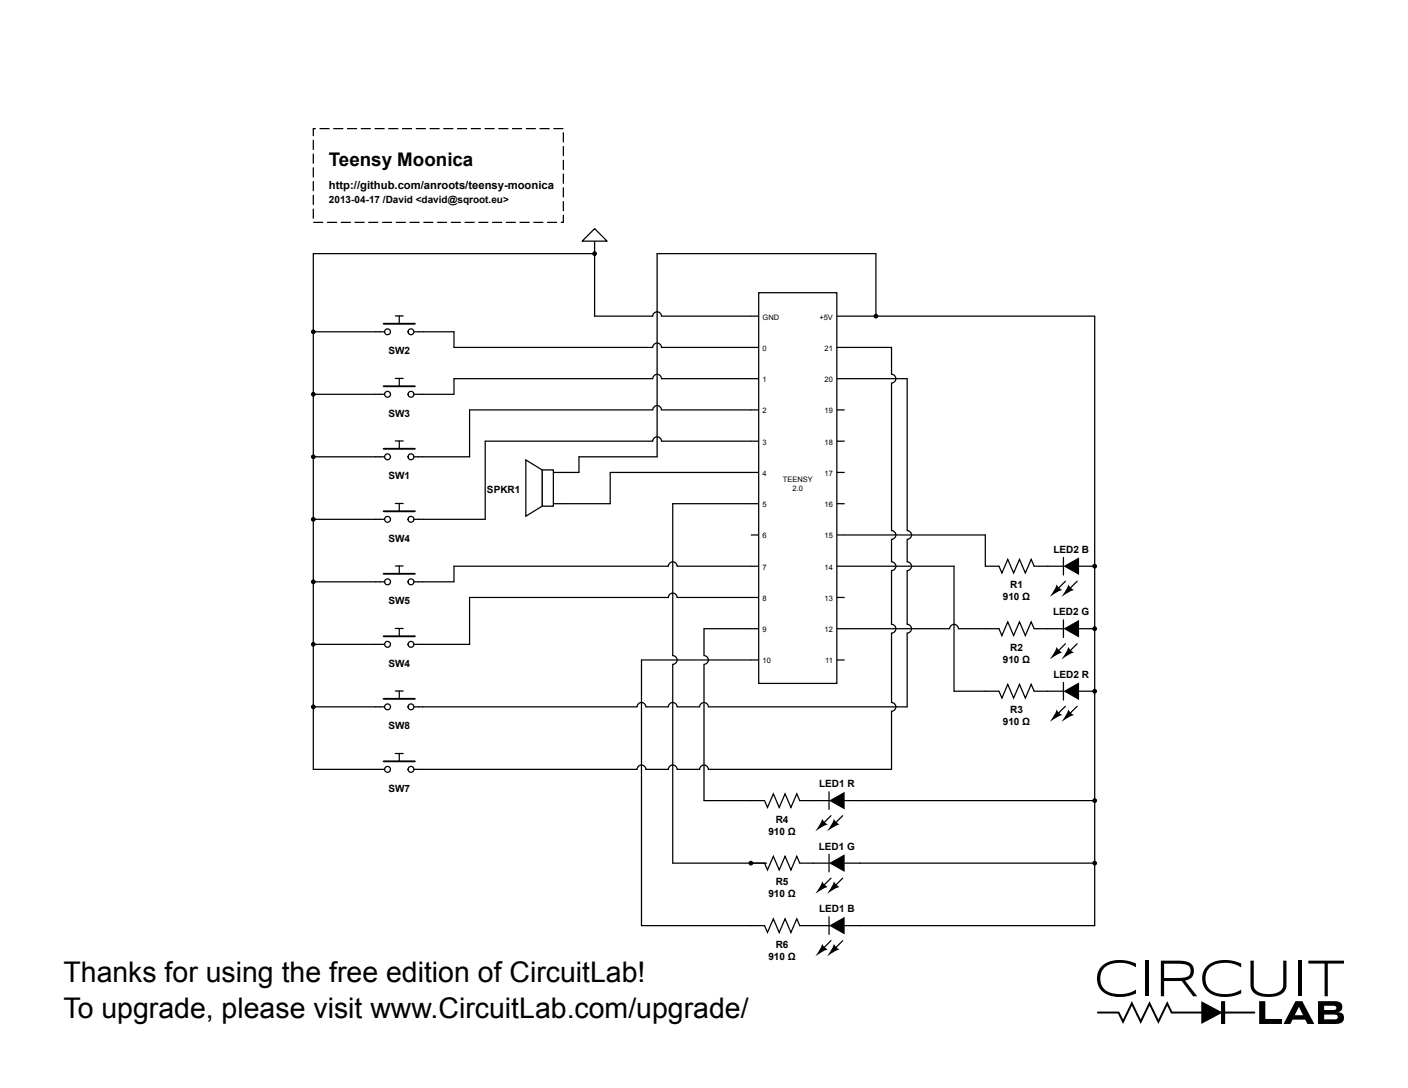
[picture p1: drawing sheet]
<svg xmlns="http://www.w3.org/2000/svg" width="279mm" height="216mm" viewBox="0 0 279 216" stroke-linecap="round" stroke-linejoin="round" font-family="sans-serif">
<path d="M62.2 25.5h49.6v18.6h-49.6z" fill="none" stroke="#000" stroke-width=".25" stroke-dasharray="2 .7" stroke-linecap="butt"/>
<path d="M150.6 58.1h15.5v77.5h-15.5z" fill="#fff"/>
<g fill="none" stroke="#000" stroke-width=".25">
<path d="M118 47.9v14.8h11.5a.87 .87 0 0 1 .9-.8 .87 .87 0 0 1 .9 .8h19.3M118 50.3h-55.8v102.4h14.1M150.6 58.1h15.5v77.5h-15.5zM74.6 65.8h1.7M74.6 78.2h1.7M78.5 62.7h1.5M78.5 75.1h1.5M79.2 62.7v1.5M79.2 75.1v1.5M82.1 65.8h1.8M82.1 78.2h1.8M149 68.9h1.6"/>
<path d="M149 75.1h1.6M166.1 62.7h1.5M166.1 68.9h1.5M166.1 75.1h1.5M74.6 90.6h1.7M78.5 87.5h1.5M78.5 99.9h1.5M79.2 87.5v1.6M79.2 99.9v1.6M82.1 90.6h1.8M149 81.3h1.6M149 87.5h1.6"/>
<path d="M149 93.7h1.6M149 100h1.6M166.1 81.3h1.5M166.1 87.5h1.5M166.1 93.7h1.5M166.1 100h1.5M74.6 103.1h1.7M74.6 115.5h1.7M78.5 112.3h1.5M79.2 112.3v1.6M82.1 103.1h1.8M82.1 115.5h1.8"/>
<path d="M149 106.2h1.6M149 112.4h1.6M149 118.6h1.6M166.1 106.2h1.5M166.1 112.4h1.5M166.1 118.6h1.5M74.6 127.9h1.7M78.5 124.7h1.5M78.5 137.1h1.5M79.2 124.7v1.6M79.2 137.1v1.6M82.1 127.9h1.8"/>
<path d="M149 124.8h1.6M149 131h1.6M166.1 124.8h1.5M166.1 131h1.5M74.6 140.3h1.7M78.5 149.5h1.5M79.2 149.5v1.6M82.1 140.3h1.8M82.1 152.7h1.8"/>
<circle cx="76.9" cy="78.2" r=".58"/>
<circle cx="76.9" cy="65.8" r=".58"/>
<circle cx="81.6" cy="65.8" r=".58"/>
<circle cx="81.6" cy="78.2" r=".58"/>
<circle cx="76.9" cy="90.6" r=".58"/>
<circle cx="81.6" cy="90.6" r=".58"/>
<circle cx="76.9" cy="115.5" r=".58"/>
<circle cx="76.9" cy="103.1" r=".58"/>
<circle cx="81.6" cy="103.1" r=".58"/>
<circle cx="81.6" cy="115.5" r=".58"/>
<circle cx="76.9" cy="127.9" r=".58"/>
<circle cx="81.6" cy="127.9" r=".58"/>
<circle cx="76.9" cy="152.7" r=".58"/>
<circle cx="76.9" cy="140.3" r=".58"/>
<circle cx="81.6" cy="140.3" r=".58"/>
<circle cx="81.6" cy="152.7" r=".58"/>
</g>
<path d="M76.1 64.2h6.2M76.1 76.6h6.2M76.1 89.1h6.2M76.1 101.5h6.2M76.1 113.9h6.2M76.1 126.3h6.2M76.1 138.7h6.2M76.1 151.1h6.2" fill="none" stroke="#000" stroke-width=".37"/>
<path d="M118 45.4l2.5 2.5h-5z" fill="#fff"/>
<g fill="none" stroke="#000" stroke-width=".25">
<path d="M118 45.4l2.5 2.5h-5zM62.2 65.8h12.4M62.2 78.2h12.4M83.9 65.8h6.2v3.1h39.4a.87 .87 0 0 1 .9-.8 .87 .87 0 0 1 .9 .8h17.7M149 75.1h-17.7a.87 .87 0 0 0-.9-.8 .87 .87 0 0 0-.9 .8h-39.4v3.1h-6.2M167.6 68.9h9.3v5.4a.87 .87 0 0 1 .9 .8 .87 .87 0 0 1-.9 .9v29.3a.87 .87 0 0 1 .9 .9 .87 .87 0 0 1-.9 .8v4.5a.87 .87 0 0 1 .9 .9 .87 .87 0 0 1-.9 .8v10.7a.87 .87 0 0 1 .9 .9 .87 .87 0 0 1-.9 .8v13.8a.87 .87 0 0 1 .9 .9 .87 .87 0 0 1-.9 .8v11.6h-36.3a.87 .87 0 0 0-.9-.9 .87 .87 0 0 0-.9 .9h-4.4a.87 .87 0 0 0-.9-.9 .87 .87 0 0 0-.9 .9h-4.4a.87 .87 0 0 0-.9-.9 .87 .87 0 0 0-.9 .9h-42.5M167.6 75.1h12.4v30.2a.87 .87 0 0 1 .9 .9 .87 .87 0 0 1-.9 .8v4.5a.87 .87 0 0 1 .9 .9 .87 .87 0 0 1-.9 .8v10.7a.87 .87 0 0 1 .9 .9 .87 .87 0 0 1-.9 .8v14.7h-39.4a.87 .87 0 0 0-.9-.9 .87 .87 0 0 0-.9 .9h-4.4a.87 .87 0 0 0-.9-.9 .87 .87 0 0 0-.9 .9h-4.4a.87 .87 0 0 0-.9-.9 .87 .87 0 0 0-.9 .9h-42.5M62.2 90.6h12.4M109.9 100h1.9M109.9 93.7h1.9M149 81.3h-17.7a.87 .87 0 0 0-.9-.8 .87 .87 0 0 0-.9 .8h-36.3v9.3h-9.3M149 87.5h-17.7a.87 .87 0 0 0-.9-.8 .87 .87 0 0 0-.9 .8h-33.2v15.6h-12.4"/>
<path d="M62.2 103.1h12.4M62.2 115.5h12.4M149 112.4h-14.6a.87 .87 0 0 0-.9-.9 .87 .87 0 0 0-.9 .9h-42.5v3.1h-6.2M149 118.6h-14.6a.87 .87 0 0 0-.9-.9 .87 .87 0 0 0-.9 .9h-39.4v9.3h-9.3M62.2 127.9h12.4M62.2 140.3h12.4"/>
</g>
<path d="M107.6 93.3h2.2v7.1h-2.2z" fill="#fff"/>
<path d="M107.6 93.3h2.2v7.1h-2.2z" fill="none" stroke="#000" stroke-width=".25"/>
<path d="M104.3 91.3l3.3 2v7.1l-3.3 2z" fill="#fff"/>
<g fill="none" stroke="#000" stroke-width=".25">
<path d="M167.6 62.7h49.6v121h-49.6M173.8 62.7v-12.4h-43.4v40.3h-15.5v3.1h-3.1M104.3 91.3l3.3 2v7.1l-3.3 2zM149 100h-15.5v30.1a.87 .87 0 0 1 .9 .9 .87 .87 0 0 1-.9 .8v39.5h18.6M149 93.7h-27.9v6.3h-9.3M167.6 106.2h27.9v6.2h2.7l.6 1.3 1.2-2.7 1.1 2.7 1.2-2.7 1.2 2.7 1.1-2.7 .6 1.4h5.8M167.6 112.4h21.7v24.8h8.9l.6 1.3 1.2-2.7 1.1 2.7 1.2-2.7 1.2 2.7 1.1-2.7 .6 1.4h5.8M211 110.6v3.5M211.4 115.3l-1.5 1.6M213.7 115.3l-1.5 1.6M214.1 112.4h3.1M149 131h-21.7v52.7h24.4l.6 1.3 1.2-2.7 1.1 2.7 1.2-2.7 1.2 2.7 1.1-2.7 .6 1.4h5.8"/>
<path d="M149 124.8h-9.3v5.3a.87 .87 0 0 1 .9 .9 .87 .87 0 0 1-.9 .8v27.1h12l.6 1.3 1.2-2.7 1.1 2.7 1.2-2.7 1.2 2.7 1.1-2.7 .6 1.4h5.8M167.6 124.8h20.9a.87 .87 0 0 1 .8-.9 .87 .87 0 0 1 .9 .9h8l.6 1.3 1.2-2.7 1.1 2.7 1.2-2.7 1.2 2.7 1.1-2.7 .6 1.4h5.8M211 123v3.5M211 135.4v3.5M211.4 127.7l-1.5 1.6M213.7 127.7l-1.5 1.6M214.1 124.8h3.1M214.1 137.2h3.1M164.5 157.1v3.5M167.6 158.9h49.6M211.4 140.2l-1.5 1.5M213.7 140.2l-1.5 1.5"/>
<path d="M151.7 171.3l.6 1.3 1.2-2.7 1.1 2.7 1.2-2.7 1.2 2.7 1.1-2.7 .6 1.4h5.8M164.5 169.5v3.5M164.9 174.3l-1.6 1.5M164.9 161.9l-1.6 1.5M167.2 161.9l-1.5 1.5M167.2 174.3l-1.5 1.5M167.6 171.3h49.6M164.5 181.9v3.5M164.9 186.7l-1.6 1.5M167.2 186.7l-1.5 1.5"/>
</g>
<g fill="#000">
<path d="M209.7 116l.4 .6 .7 .5-1.2 .5-1.3 .8 .9-1.3zM212 116l.5 .6 .6 .5-1.2 .5-1.3 .8 .9-1.3zM211 112.4l3.1-1.8v3.5zM209.7 128.4l.4 .6 .7 .5-1.2 .5-1.3 .8 .9-1.3zM212 128.4l.5 .6 .6 .5-1.2 .5-1.3 .8 .9-1.3zM211 124.8l3.1-1.8v3.5zM211 137.2l3.1-1.8v3.5zM164.5 158.9l3.1-1.8v3.5zM209.7 140.8l.4 .6 .7 .5-1.2 .5-1.3 .9 .9-1.4zM212 140.8l.5 .6 .6 .5-1.2 .5-1.3 .9 .9-1.4zM163.2 174.9l.4 .6 .7 .5-1.2 .5-1.3 .9 .9-1.3zM163.2 162.5l.4 .6 .7 .5-1.2 .5-1.3 .9 .9-1.4z"/>
<path d="M165.5 174.9l.4 .6 .7 .5-1.2 .5-1.3 .9 .9-1.3zM165.5 162.5l.4 .6 .7 .5-1.2 .5-1.3 .9 .9-1.4zM164.5 171.3l3.1-1.8v3.5zM163.2 187.3l.4 .7 .7 .4-1.2 .5-1.3 .9 .9-1.3zM165.5 187.3l.4 .7 .7 .4-1.2 .5-1.3 .9 .9-1.3zM164.5 183.7l3.1-1.8v3.5zM218.6 191.8a6.5 6.5 0 0 1 6.8-.6v.8a5.6 5.6 0 0 0-6.3 .1 3.1 3.1 0 0 0-.5 3.4 3.1 3.1 0 0 0 2.9 1.7l2-.1 1.9-.7v.7a6.5 6.5 0 0 1-6.8-.5 3.6 3.6 0 0 1 0-4.8zM227.3 190.6h.7v7.1h-.7zM239.5 191.8a6.5 6.5 0 0 1 6.8-.6v.8a5.6 5.6 0 0 0-6.4 .1 3.1 3.1 0 0 0-.4 3.4 3.1 3.1 0 0 0 2.9 1.7l2-.1 1.9-.7v.7a6.5 6.5 0 0 1-6.8-.5 3.6 3.6 0 0 1 0-4.8zM248.1 190.6h.7v4.9a2.27 2.27 0 0 0 2.6 1.8 3.1 3.1 0 0 0 3.2-1.3v-5.4h.7v4.9a2.51 2.51 0 0 1-2.7 2.3 4.4 4.4 0 0 1-4.1-1.1l-.3-1zM257.6 190.6h.6v7.1h-.6zM259.6 190.6h7.1v.6h-3.2v6.5h-.7v-6.5h-3.2z"/>
<path d="M249.9 198.7h1.2v3.5h3.3v1h-4.5z"/>
<path d="M230.4 190.6h3.5a2.64 2.64 0 0 1 2.9 1.4 1.89 1.89 0 0 1-1.6 2.6l2.4 3.1h-.8l-2.3-3h-3.5v3h-.6zM231 191.2v2.9h2.2a3.6 3.6 0 0 0 2.9-.7 1.4 1.4 0 0 0-.1-1.5 1.4 1.4 0 0 0-1.4-.6z"/>
<path d="M257.1 198.7h1.3l2.4 4.5h-1.4l-.4-.9h-2.5l-.4 .9h-1.4zM257.8 199.8l-.9 1.7h1.7z"/>
<path d="M261.5 198.7h3.3a1.19 1.19 0 0 1 1.4 .5 1.19 1.19 0 0 1-.2 1.5l-.5 .2a1.17 1.17 0 0 1 1.2 1.2 1.17 1.17 0 0 1-1.4 1.1h-3.8zM262.8 199.6v.8h1.8a.45 .45 0 0 0 .6-.4 .45 .45 0 0 0-.6-.4zM262.8 201.3v1h1.7a.63 .63 0 0 0 .9-.6l-.1-.2-.3-.2z"/>
<circle cx="118" cy="50.3" r=".37"/>
<circle cx="62.2" cy="65.8" r=".37"/>
<circle cx="62.2" cy="78.2" r=".37"/>
<circle cx="173.8" cy="62.7" r=".37"/>
<circle cx="62.2" cy="90.6" r=".37"/>
<circle cx="62.2" cy="103.1" r=".37"/>
<circle cx="62.2" cy="115.5" r=".37"/>
<circle cx="217.2" cy="112.4" r=".37"/>
<circle cx="62.2" cy="127.9" r=".37"/>
<circle cx="217.2" cy="124.8" r=".37"/>
<circle cx="217.2" cy="137.2" r=".37"/>
<circle cx="62.2" cy="140.3" r=".37"/>
<circle cx="217.2" cy="158.9" r=".37"/>
<circle cx="149" cy="171.3" r=".37"/>
<circle cx="217.2" cy="171.3" r=".37"/>
</g>
<g fill="none" stroke="#000" stroke-width=".2">
<circle cx="118" cy="50.3" r=".37"/>
<circle cx="62.2" cy="65.8" r=".37"/>
<circle cx="62.2" cy="78.2" r=".37"/>
<circle cx="173.8" cy="62.7" r=".37"/>
<circle cx="62.2" cy="90.6" r=".37"/>
<circle cx="62.2" cy="103.1" r=".37"/>
<circle cx="62.2" cy="115.5" r=".37"/>
<circle cx="217.2" cy="112.4" r=".37"/>
<circle cx="62.2" cy="127.9" r=".37"/>
<circle cx="217.2" cy="124.8" r=".37"/>
<circle cx="217.2" cy="137.2" r=".37"/>
<circle cx="62.2" cy="140.3" r=".37"/>
<circle cx="217.2" cy="158.9" r=".37"/>
<circle cx="149" cy="171.3" r=".37"/>
<circle cx="217.2" cy="171.3" r=".37"/>
</g>
<path d="M217.7 200.8l4.3-.1 .1 .1 .7 1.5 1.8-3.6 1.8 3.6 1.7-3.6 1.8 3.6 1.7-3.6 1 2h5.8v-2l3.9 2.1v-2.1h.8v2h5.8l.2 .2-.2 .2h-5.8v2.1h-.8v-2.1l-3.9 2.1v-2.1h-5.9l-.2-.1-.7-1.4-1.7 3.6-1.8-3.6-1.7 3.6-1.8-3.6-1.8 3.6-1-2.1h-3.9l-.2-.2z" fill-rule="evenodd" fill="#000"/>
<g font-size="5.6">
<text x="12.6" y="195">Thanks for using the free edition of CircuitLab!</text>
<text x="12.6" y="202">To upgrade, please visit www.CircuitLab.com/upgrade/</text>
</g>
<text font-size="3.7" x="65.3" y="32.8">Teensy Moonica</text>
<text font-size="2.2" x="65.3" y="37.4">http://github.com/anroots/teensy-moonica</text>
<g font-size="2">
<text x="65.3" y="40.2">2013-04-17 /David &lt;david@sqroot.eu&gt;</text>
<text x="77.1" y="70.2">SW2</text>
<text x="77.1" y="82.7">SW3</text>
<text x="77.1" y="95.1">SW1</text>
<text x="96.6" y="97.7">SPKR1</text>
<text x="77.1" y="107.5">SW4</text>
<text x="209" y="109.7">LED2 B</text>
<text x="77.1" y="119.9">SW5</text>
<text x="199" y="119.1">910 Ω</text>
<text x="200.5" y="116.8">R1</text>
<text x="209" y="122.1">LED2 G</text>
<text x="199" y="131.6">910 Ω</text>
<text x="200.5" y="129.2">R2</text>
<text x="77.1" y="132.3">SW4</text>
<text x="209" y="134.5">LED2 R</text>
<text x="199" y="144">910 Ω</text>
<text x="200.5" y="141.6">R3</text>
<text x="77.1" y="144.7">SW8</text>
<text x="77.1" y="157.1">SW7</text>
<text x="162.5" y="156.3">LED1 R</text>
<text x="152.5" y="165.7">910 Ω</text>
<text x="153.9" y="163.3">R4</text>
<text x="162.5" y="168.7">LED1 G</text>
<text x="152.5" y="178.1">910 Ω</text>
<text x="153.9" y="175.7">R5</text>
<text x="162.5" y="181.1">LED1 B</text>
<text x="152.5" y="190.5">910 Ω</text>
<text x="153.9" y="188.1">R6</text>
</g>
<g font-size="1.5">
<text x="151.3" y="63.4">GND</text>
<text x="162.6" y="63.4">+5V</text>
<text x="151.3" y="69.6">0</text>
<text x="163.6" y="69.6">21</text>
<text x="151.3" y="75.8">1</text>
<text x="163.6" y="75.8">20</text>
<text x="151.3" y="82">2</text>
<text x="163.6" y="82">19</text>
<text x="151.3" y="88.2">3</text>
<text x="163.6" y="88.2">18</text>
<text x="151.3" y="94.4">4</text>
<text x="155.3" y="95.7">TEENSY</text>
<text x="163.6" y="94.4">17</text>
<text x="151.3" y="100.6">5</text>
<text x="157.3" y="97.5">2.0</text>
<text x="163.6" y="100.6">16</text>
<text x="151.3" y="106.8">6</text>
<text x="163.6" y="106.8">15</text>
<text x="151.3" y="113">7</text>
<text x="163.6" y="113">14</text>
<text x="151.3" y="119.2">8</text>
<text x="163.6" y="119.2">13</text>
<text x="151.3" y="125.4">9</text>
<text x="163.6" y="125.4">12</text>
<text x="151.3" y="131.6">10</text>
<text x="163.7" y="131.6">11</text>
</g>
</svg>
